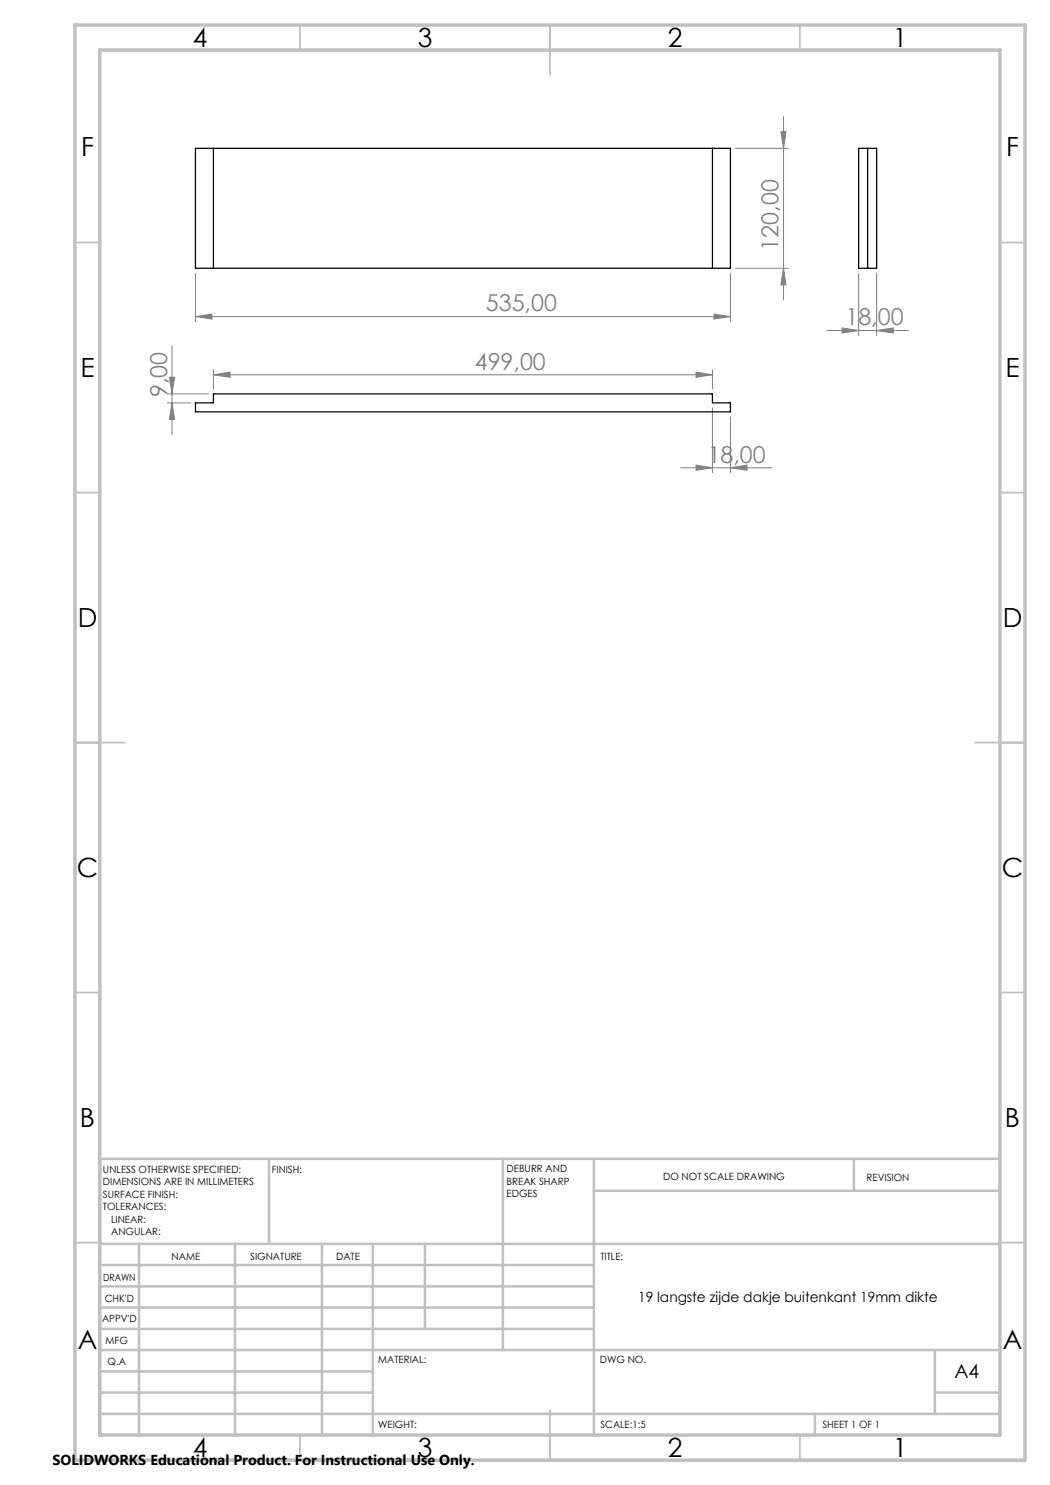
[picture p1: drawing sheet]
<svg xmlns="http://www.w3.org/2000/svg" width="210mm" height="297mm" viewBox="0 0 210 297" stroke-linecap="round" stroke-linejoin="round" font-family="sans-serif">
<g fill="none" stroke="#808080" stroke-width=".2">
<path d="M147.1 29.7h10.6M156.2 26.3h1l-.5 3.4zM156.7 23.3v36.7M39.1 54.7v9.6M146.1 54.7v9.6M147.1 53.7h10.6M156.7 53.7l.5 3.3h-1zM171.7 54.7v12.4M175.3 54.7v12.4M33.4 78.8h8.3M33.9 75.5h1l-.5 3.3zM34.4 69.1v17.8"/>
<path d="M39.1 63.3l3.3-.5v1zM39.1 63.3h107M42.7 75l3.3-.6v1.1zM42.7 73.9v3.9M42.7 75h99.8M139.2 74.4l3.3 .6-3.3 .5zM142.5 73.9v3.9M142.8 62.8l3.3 .5-3.3 .5zM165.4 66.1h16.3M168.4 65.6l3.3 .5-3.3 .5zM175.3 66.1l3.3-.5v1zM33.4 80.6h4.7"/>
<path d="M34.4 80.6l.5 3.3h-1zM136.1 93.6h18.3M139.2 93l3.3 .6-3.3 .4zM142.5 81.6v12.9M146.1 93.6l3.3-.6v1zM146.1 83.4v11.1"/>
</g>
<g fill="none" stroke="#c0c0c0" stroke-width=".35">
<path d="M60 5v5M110 5v10M160 5v5M15 48.5h5M200 48.5h5M15 98.5h5M200 98.5h5M15 148.5h10M195 148.5h10M15 198.5h5M200 198.5h5M15 248.5h5"/>
<path d="M200 248.5h5M60 287v5M110 282v10M160 287v5"/>
</g>
<g fill="none" stroke="#c0c0c0" stroke-width=".5">
<path d="M53.8 231.8v17M100.6 231.8v38.2M118.8 231.8v55.2M118.8 238.2h81.2M170.8 231.8v6.4M200 231.8h-180v55.2M20 248.8h180M20 257.3h98.8M20 253h98.8M27.8 248.8v38.2M47 248.8v38.2M64.4 248.8v38.2"/>
<path d="M74.6 248.8v38.2M85 248.8v17M20 265.8h98.8M20 261.5h98.8M20 278.5h54.6M20 274.3h54.6M20 270h180M187 278.5h13M187 270v12.8M20 282.8h180M163 282.8v4.2"/>
</g>
<path d="M15 5h190v287h-190zM20 10h180v277h-180z" fill="none" stroke="#c0c0c0" stroke-width=".7"/>
<g fill="#808080">
<path d="M146.1 93.6l3.3-.6v1zM139.2 93l3.3 .6-3.3 .4z"/>
<path d="M39.1 63.3l3.3-.5v1zM142.8 62.8l3.3 .5-3.3 .5zM42.7 75l3.3-.6v1.1zM139.2 74.4l3.3 .6-3.3 .5z"/>
<path d="M34.4 80.6l.5 3.3h-1zM33.9 75.5h1l-.5 3.3z"/>
<path d="M156.2 26.3h1l-.5 3.4zM156.7 53.7l.5 3.3h-1z"/>
<path d="M168.4 65.6l3.3 .5-3.3 .5zM175.3 66.1l3.3-.5v1z"/>
</g>
<path d="M39.1 29.7h107v24h-107zM42.7 29.7v24M142.5 29.7v24M171.7 29.7h3.6v24h-3.6zM173.5 29.7v24M39.1 80.6h3.6v-1.8h99.8v1.8h3.6v1.8h-107z" fill="none" stroke="#000" stroke-width=".25"/>
<g font-size="5.3">
<text x="38.5" y="9.5">4</text>
<text x="83.5" y="9.5">3</text>
<text x="133.6" y="9.5">2</text>
<text x="178.6" y="9.5">1</text>
<text x="16.2" y="31.3">F</text>
<text x="201.2" y="31.3">F</text>
<text x="16.1" y="75.5">E</text>
<text x="201.1" y="75.5">E</text>
<text x="15.5" y="125.5">D</text>
<text x="200.5" y="125.5">D</text>
<text x="15.4" y="175.5">C</text>
<text x="200.4" y="175.5">C</text>
<text x="16" y="225.5">B</text>
<text x="201" y="225.5">B</text>
<text x="15.5" y="269.8">A</text>
<text x="200.5" y="269.8">A</text>
<text x="38.5" y="291.5">4</text>
<text x="83.5" y="291.5">3</text>
<text x="133.6" y="291.5">2</text>
<text x="178.6" y="291.5">1</text>
</g>
<g font-size="4.7" fill="#808080">
<text x="155.7" y="50.1" transform="rotate(-90 155.7 50.1)">120,00</text>
<text x="97.2" y="62.3">535,00</text>
<text x="169.1" y="65.1">18,00</text>
<text x="95" y="73.9">499,00</text>
<text x="33.4" y="79.5" transform="rotate(-90 33.4 79.5)">9,00</text>
<text x="141.5" y="92.5">18,00</text>
</g>
<text font-size="3.9" x="190.9" y="275.5">A4</text>
<text font-size="2.9" x="10.5" y="292.9">SOLIDWORKS Educational Product. For Instructional Use Only.</text>
<text font-size="2.8" x="127.6" y="260.4">19 langste zijde dakje buitenkant 19mm dikte</text>
<g font-size="2">
<text x="20.6" y="234.6">UNLESS OTHERWISE SPECIFIED:</text>
<text x="20.6" y="237.1">DIMENSIONS ARE IN MILLIMETERS</text>
<text x="20.6" y="239.6">SURFACE FINISH:</text>
<text x="54.4" y="234.6">FINISH:</text>
<text x="101.3" y="234.5">DEBURR AND</text>
<text x="101.3" y="237">BREAK SHARP</text>
<text x="101.3" y="239.5">EDGES</text>
<text x="132.6" y="236">DO NOT SCALE DRAWING</text>
<text x="173.3" y="236.2">REVISION</text>
<text x="20.6" y="242.1">TOLERANCES:</text>
<text x="22.2" y="244.6">LINEAR:</text>
<text x="22.2" y="247.1">ANGULAR:</text>
<text x="34.3" y="252">NAME</text>
<text x="50" y="251.9">SIGNATURE</text>
<text x="67.2" y="251.9">DATE</text>
<text x="120.1" y="251.9">TITLE:</text>
<text x="20.6" y="256.1">DRAWN</text>
<text x="20.9" y="260.3">CHK'D</text>
<text x="20.4" y="264.4">APPV'D</text>
<text x="21.1" y="268.8">MFG</text>
<text x="21.5" y="273">Q.A</text>
<text x="75.6" y="272.5">MATERIAL:</text>
<text x="120" y="272.5">DWG NO.</text>
<text x="75.6" y="285.5">WEIGHT:</text>
<text x="120.1" y="285.6">SCALE:1:5</text>
<text x="164.5" y="285.6">SHEET 1 OF 1</text>
</g>
</svg>
